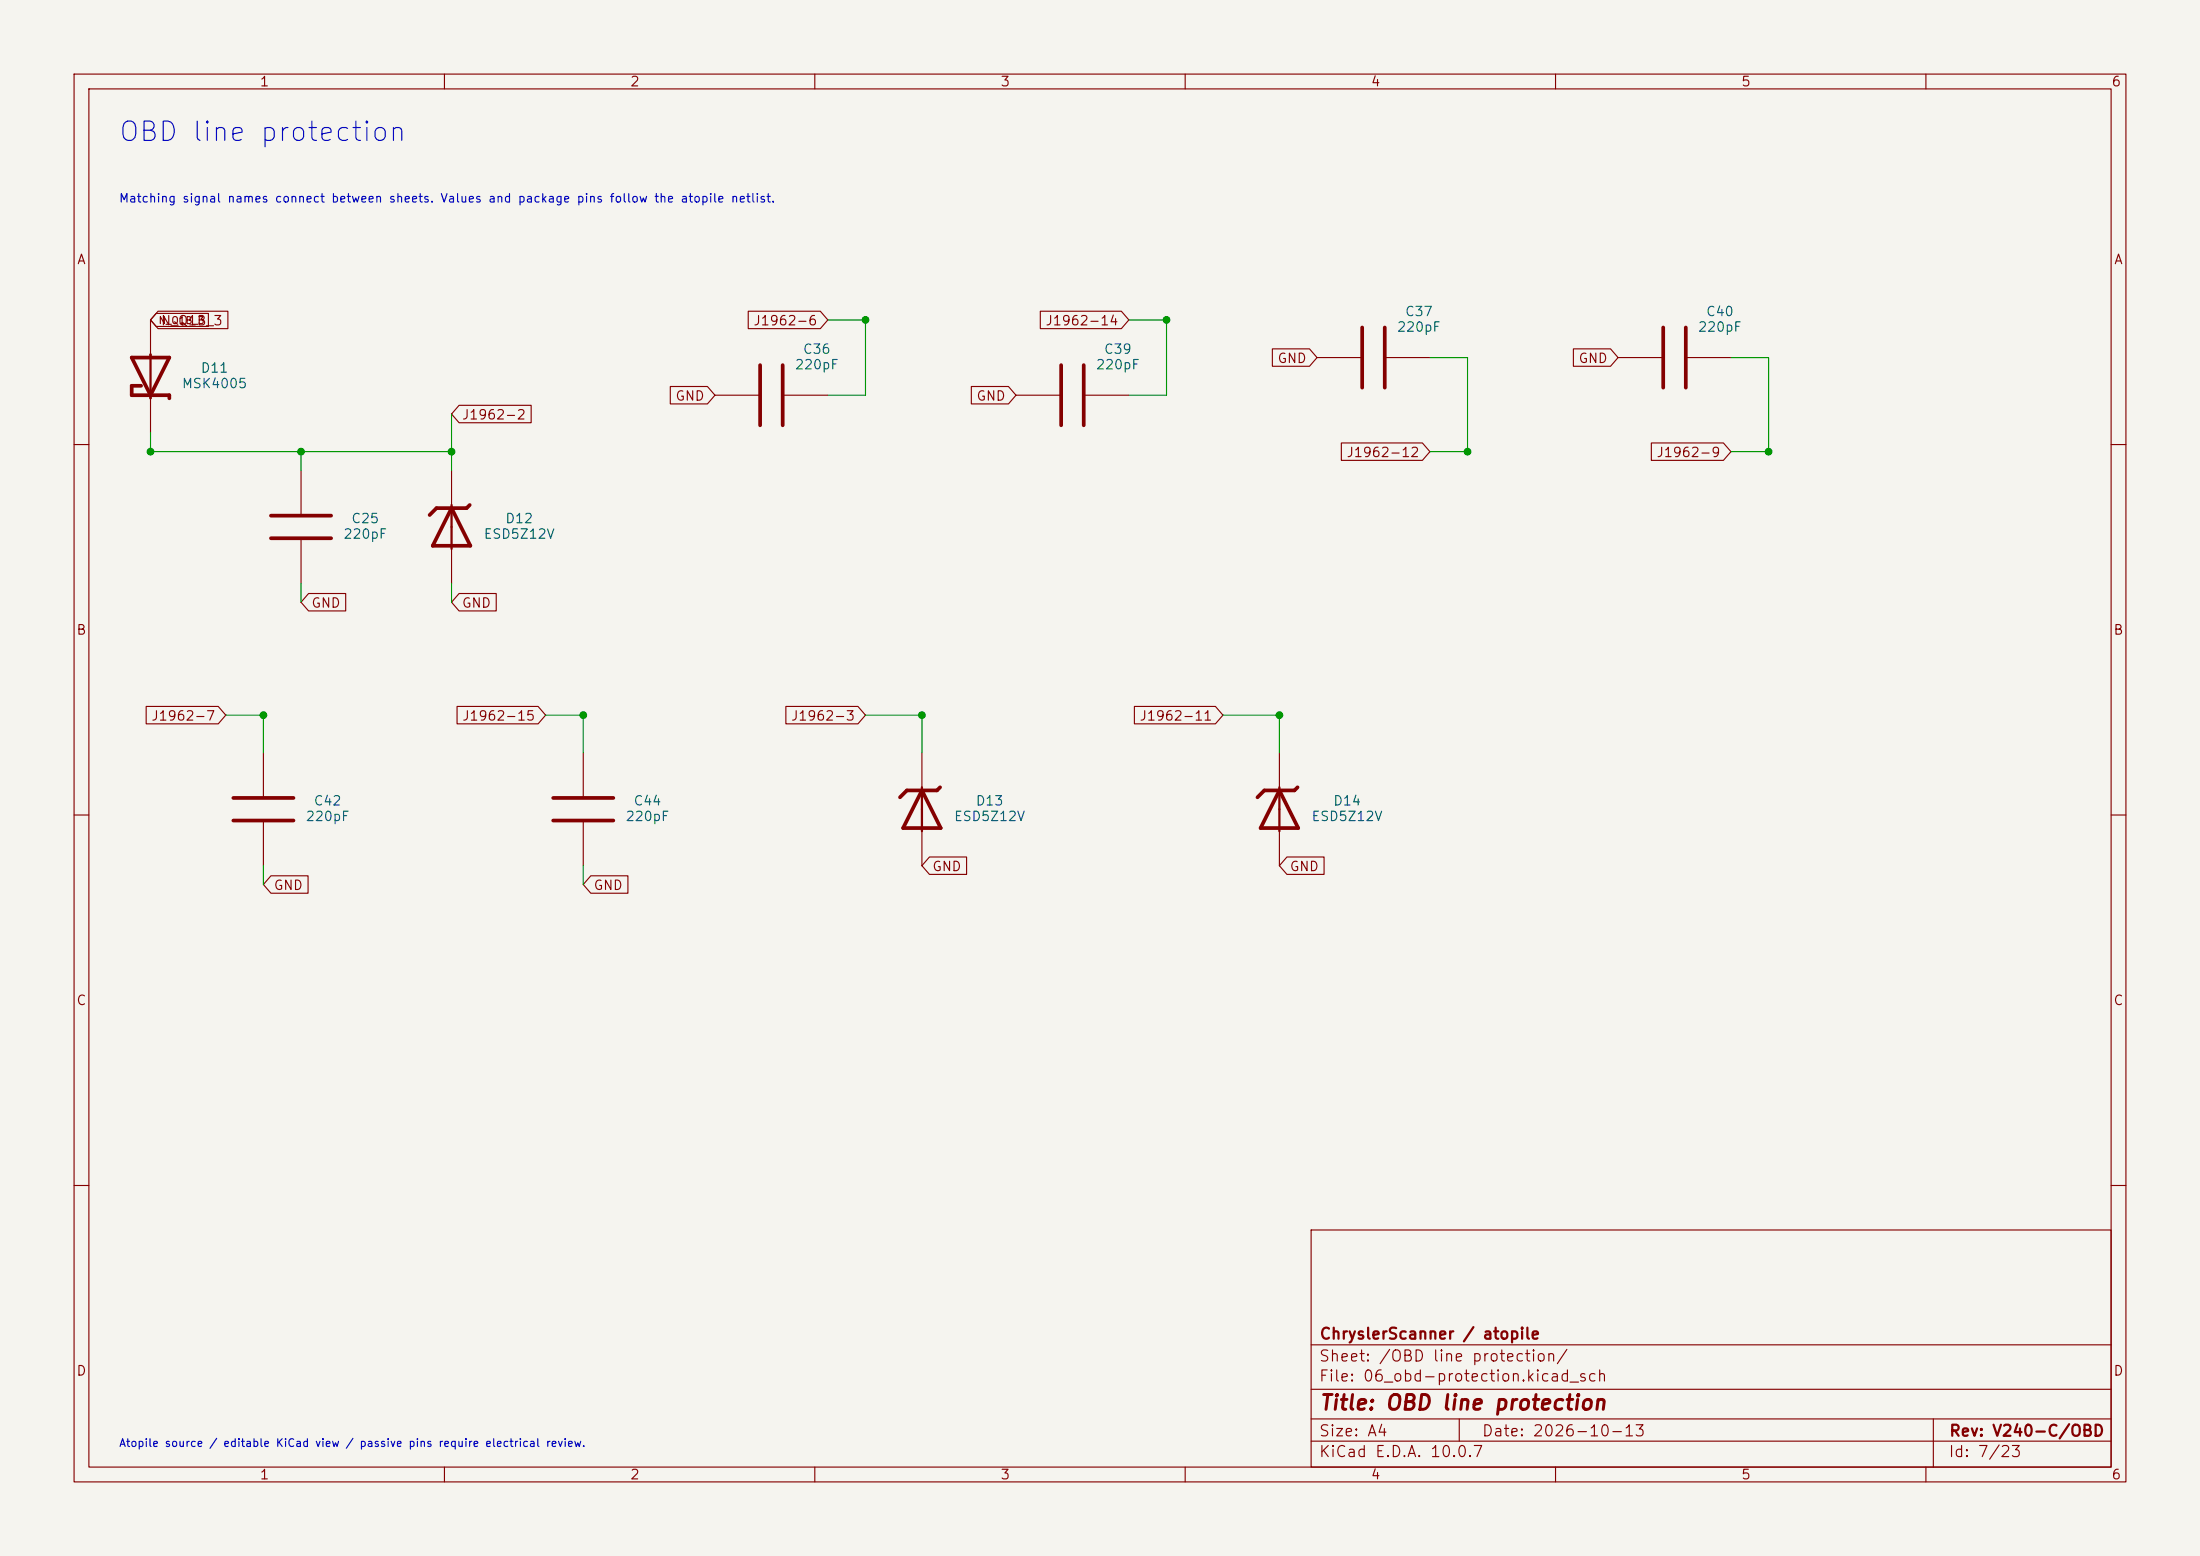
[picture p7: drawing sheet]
<svg xmlns="http://www.w3.org/2000/svg" width="297mm" height="210mm" viewBox="0 0 297 210" stroke-linecap="round" stroke-linejoin="round" font-family="sans-serif">
<path d="M0 0h297v210h-297z" fill="#f5f4ef" stroke="#f5f4ef" stroke-width=".14"/>
<g fill="none" stroke="#840000" stroke-width=".15">
<path d="M10 10h277v190h-277zM12 12h273v186h-273zM60 10v2M110 10v2M160 10v2M210 10v2M260 10v2M20.3 43.2v5.1M20.3 53.3v5.1M21.1 42.3h7v1.8h-7l-.8-.9zM21.3 42h9.5v2.4h-9.5l-1-1.2zM62 54.7h9.7v2.4h-9.7l-1-1.2z"/>
<path d="M90.5 52.2h5l1 1.1-1 1.2h-5zM96.5 53.3h6.1M101 42h9.7l1.1 1.2-1.1 1.2h-9.7zM105.7 53.3h6.1M131.1 52.2h5l1.1 1.1-1.1 1.2h-5zM137.2 53.3h6.1M140.4 42h11l1 1.2-1 1.2h-11zM146.3 53.3h6.1M171.8 47.1h5l1 1.2-1 1.1h-5zM177.8 48.3h6.1M181.1 59.8h10.9l1 1.2-1 1.1h-10.9zM186.9 48.3h6.1"/>
<path d="M212.4 47.1h5l1 1.2-1 1.1h-5zM218.4 48.3h6.1M222.9 59.8h9.8l1 1.2-1 1.1h-9.8zM227.6 48.3h6.1M10 60h2M40.6 63.5v6.1M40.6 72.6v6.1M61 63.5v5.1M61 73.7v5M285 60h2M19.7 95.3h9.8l1 1.2-1 1.2h-9.8zM41.7 80.1h5v2.4h-5l-1.1-1.2z"/>
<path d="M61.7 95.3h10.9l1.1 1.2-1.1 1.2h-10.9zM62 80.1h5v2.4h-5l-1-1.2zM106.1 95.3h9.7l1 1.2-1 1.2h-9.7zM153.1 95.3h11l1 1.2-1 1.2h-11zM10 110h2M35.6 101.6v6.1M35.6 110.7v6.1M36.6 118.2h5v2.4h-5l-1-1.2zM78.7 101.6v6.1M78.7 110.7v6.1M79.8 118.2h5v2.4h-5l-1.1-1.2zM124.5 101.6v5.1"/>
<path d="M124.5 111.8v5M125.5 115.7h5v2.3h-5l-1-1.2zM172.7 101.6v5.1M172.7 111.8v5M173.7 115.7h5v2.3h-5l-1-1.2zM285 110h2M10 160h2M177 166h108v32h-108zM285 160h2M60 198v2M110 198v2M160 198v2"/>
<path d="M177 194.5h108M177 191.5h108M177 187.5h108M177 181.5h108M197 191.5v3M210 198v2M260 198v2M261 191.5v6.5"/>
</g>
<g fill="none" stroke="#840000" stroke-width=".5">
<path d="M17.8 48.3h5.1l-2.6 5zM19 52.1h-1.2v1.2h5.1v.5M102.6 49.3v8.1M105.7 49.3v8.1M143.3 49.3v8.1M146.3 49.3v8.1M183.9 44.2v8.1M186.9 44.2v8.1M224.5 44.2v8.1M227.6 44.2v8.1M36.6 69.6h8.1M36.6 72.6h8.1"/>
<path d="M61 68.6l2.5 5.1h-5.1zM63.4 68.2l-.4 .4h-4.1l-.9 .9M31.5 107.7h8.1M31.5 110.7h8.1M74.7 107.7h8.1M74.7 110.7h8.1M124.5 106.7l2.5 5.1h-5.1zM126.9 106.3l-.4 .4h-4.1l-.9 .9M172.7 106.7l2.6 5.1h-5.1zM175.2 106.3l-.4 .4h-4.1l-.9 .9"/>
</g>
<path d="M20.3 47.8v6M61 68.2v5.9M124.5 106.3v5.9M172.7 106.3v5.9" fill="none" stroke="#840000" stroke-width=".3"/>
<g fill="none" stroke="#009600" stroke-width=".15">
<path d="M20.3 58.4v2.6h40.7M61 55.9v7.6M111.8 43.2h5v10.1h-5M152.4 43.2h5.1v10.1h-5.1M193 48.3h5.1v12.7h-5.1M233.7 48.3h5.1v12.7h-5.1M40.6 61v2.5M40.6 78.7v2.6M61 78.7v2.6M30.5 96.5h5.1v5.1M73.7 96.5h5v5.1M116.8 96.5h7.7v5.1"/>
<path d="M165.1 96.5h7.6v5.1M35.6 116.8v2.6M78.7 116.8v2.6"/>
</g>
<g fill="#009600" stroke="#009600" stroke-width=".14">
<circle cx="61" cy="61" r=".46"/>
<circle cx="78.7" cy="96.5" r=".46"/>
<circle cx="116.8" cy="43.2" r=".46"/>
<circle cx="35.6" cy="96.5" r=".46"/>
<circle cx="40.6" cy="61" r=".46"/>
<circle cx="20.3" cy="61" r=".46"/>
<circle cx="124.5" cy="96.5" r=".46"/>
<circle cx="238.8" cy="61" r=".46"/>
<circle cx="172.7" cy="96.5" r=".46"/>
<circle cx="198.1" cy="61" r=".46"/>
<circle cx="157.5" cy="43.2" r=".46"/>
</g>
<text font-size="2.6" fill="#0000c2" x="15.8" y="19.7">OBD line protection</text>
<text font-size="2" fill="#840000" x="178" y="190.8">Title: OBD line protection</text>
<g font-size="1.5" fill="#840000">
<text x="178" y="184.1">Sheet: /OBD line protection/</text>
<text x="178" y="181.1">ChryslerScanner / atopile</text>
<text x="178" y="186.8">File: 06_obd-protection.kicad_sch</text>
<text x="178" y="197">KiCad E.D.A. 10.0.7</text>
<text x="178" y="194.2">Size: A4</text>
<text x="200" y="194.2">Date: 2026-10-13</text>
<text x="263" y="197">Id: 7/23</text>
<text x="263" y="194.2">Rev: V240-C/OBD</text>
</g>
<g font-size="1.3" fill="#840000">
<text x="35" y="12">1</text>
<text x="85" y="12">2</text>
<text x="135" y="12">3</text>
<text x="185" y="12">4</text>
<text x="235" y="12">5</text>
<text x="285" y="12">6</text>
<text x="10.3" y="36">A</text>
<text x="285.3" y="36">A</text>
<text x="21.6" y="44.2">N_Q1B_3</text>
<text x="101.6" y="44.2">J1962-6</text>
<text x="141" y="44.2">J1962-14</text>
<text x="172.4" y="49.3">GND</text>
<text x="213" y="49.3">GND</text>
<text x="62.3" y="56.9">J1962-2</text>
<text x="91.1" y="54.4">GND</text>
<text x="131.7" y="54.4">GND</text>
<text x="181.7" y="62">J1962-12</text>
<text x="223.5" y="62">J1962-9</text>
<text x="41.9" y="82.3">GND</text>
<text x="62.3" y="82.3">GND</text>
<text x="10.2" y="86">B</text>
<text x="285.2" y="86">B</text>
<text x="20.3" y="97.6">J1962-7</text>
<text x="62.3" y="97.6">J1962-15</text>
<text x="106.7" y="97.6">J1962-3</text>
<text x="153.7" y="97.6">J1962-11</text>
<text x="125.8" y="117.9">GND</text>
<text x="174" y="117.9">GND</text>
<text x="36.9" y="120.4">GND</text>
<text x="80" y="120.4">GND</text>
<text x="10.2" y="136">C</text>
<text x="285.2" y="136">C</text>
<text x="10.2" y="186">D</text>
<text x="285.2" y="186">D</text>
<text x="35" y="200">1</text>
<text x="85" y="200">2</text>
<text x="135" y="200">3</text>
<text x="185" y="200">4</text>
<text x="235" y="200">5</text>
<text x="285" y="200">6</text>
</g>
<g font-size="1.3" fill="#006464">
<text x="188.5" y="45.1">220pF</text>
<text x="189.6" y="43">C37</text>
<text x="229.1" y="45.1">220pF</text>
<text x="230.2" y="43">C40</text>
<text x="24.5" y="52.7">MSK4005</text>
<text x="27" y="50.6">D11</text>
<text x="107.2" y="50.2">220pF</text>
<text x="108.3" y="48.1">C36</text>
<text x="147.9" y="50.2">220pF</text>
<text x="148.9" y="48.1">C39</text>
<text x="47.3" y="70.9">C25</text>
<text x="68.1" y="70.9">D12</text>
<text x="46.3" y="73">220pF</text>
<text x="65.2" y="73">ESD5Z12V</text>
<text x="41.2" y="111.1">220pF</text>
<text x="42.3" y="109">C42</text>
<text x="84.4" y="111.1">220pF</text>
<text x="85.4" y="109">C44</text>
<text x="128.7" y="111.1">ESD5Z12V</text>
<text x="131.6" y="109">D13</text>
<text x="177" y="111.1">ESD5Z12V</text>
<text x="179.9" y="109">D14</text>
</g>
<text font-size="1.2" fill="#0000c2" x="16" y="27.6">Matching signal names connect between sheets. Values and package pins follow the atopile netlist.</text>
<text font-size="1.1" fill="#0000c2" x="16" y="195.5">Atopile source / editable KiCad view / passive pins require electrical review.</text>
<text font-size="1" fill="#840000" x="21.3" y="44">N_Q1B_3</text>
</svg>
